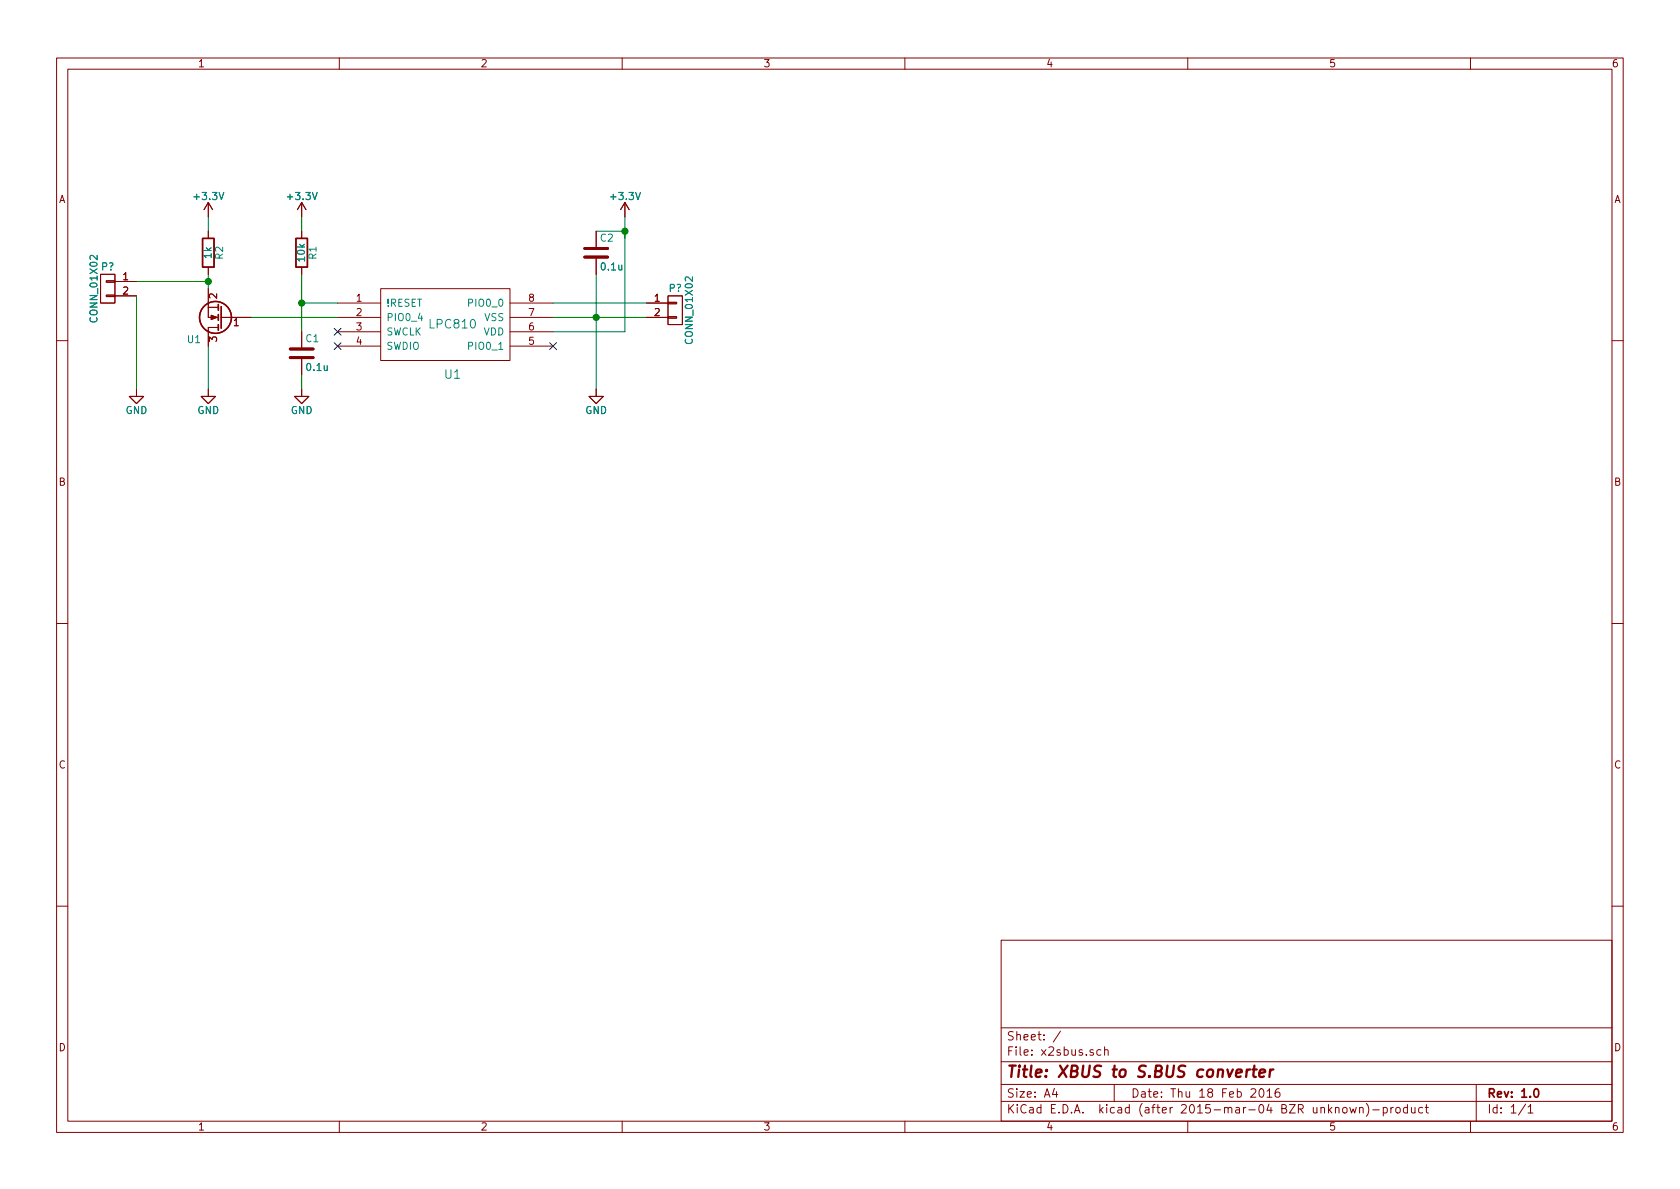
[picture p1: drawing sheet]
<svg xmlns="http://www.w3.org/2000/svg" width="297mm" height="210mm" viewBox="0 0 297 210" stroke-linecap="round" stroke-linejoin="round" font-family="sans-serif">
<g fill="none" stroke="#840000" stroke-width=".18">
<path d="M10 10.3h277v189.9h-277zM12 12.2h273v186.1h-273zM60 10.3v1.9M110 10.3v1.9M160 10.3v1.9M210 10.3v1.9M260 10.3v1.9M36.8 35.8v2.5M36.8 35.8l-.7 1.3M36.8 35.8l.8 1.3M53.3 35.8v2.5M53.3 35.8l-.7 1.3"/>
<path d="M53.3 35.8l.8 1.3M110.5 35.8l-.8 1.3M110.5 35.8v2.5M110.5 35.8l.8 1.3M17.8 48.5h2.5v5.1h-2.5zM18.8 52.2h1.5v.2h-1.5zM18.8 49.7h1.5v.2h-1.5zM20.3 49.8h3.8M20.3 52.3h3.8M36.8 51v5.1h1.8M36.8 54.4h1.8M36.8 40.9v1.3"/>
<path d="M36.8 47.2v1.3M38.6 57.9h-1.8v3.3M39.1 56.1h5.3M53.3 40.9v1.3M53.3 47.2v1.3M53.3 58.7v2.8M59.7 53.6h7.6M59.7 56.1h7.6M59.7 58.7h7.6M67.3 51h22.9v12.7h-22.9zM90.2 53.6h7.6M90.2 56.1h7.6"/>
<path d="M90.2 58.7h7.6M105.4 40.9v2.8M105.4 45.7v2.8M114.3 53.6h3.8M114.3 56.1h3.8M118.1 56h1.5v.3h-1.5zM118.1 53.5h1.5v.2h-1.5zM118.1 52.3h2.5v5.1h-2.5zM10 60.2h2M24.1 68.8v1.3h1.3l-1.3 1.3-1.2-1.3h1.2M36.8 68.8v1.3h1.3l-1.3 1.3-1.2-1.3h1.2M53.3 68.8v1.3h1.3l-1.3 1.3-1.2-1.3h1.2"/>
<path d="M53.3 63.5v2.8M59.7 61.2h7.6M90.2 61.2h7.6M105.4 68.8v1.3h1.3l-1.3 1.3-1.3-1.3h1.3M285 60.2h2M10 110.3h2M285 110.3h2M10 160.2h2M177 166.3h108v32h-108zM285 160.2h2M60 198.3v1.9M110 198.3v1.9"/>
<path d="M160 198.3v1.9M177 194.8h108M177 191.8h108M177 187.8h108M177 181.8h108M186.4 192.5l-.3 1h.9M186.8 193v1M187.5 182.3l-1.3 2M194.6 185.7l-.4-.1-.3 .3 .1 .6 .2 .1 .4-.1M195.3 185.7l.2-.1 .4 .1v.9M195.3 185.1v1.5M197 191.8v3"/>
<path d="M210 198.3v1.9M222.8 192.7l.2-.2a.81 .81 0 0 1 .6 .6 .81 .81 0 0 1-.3 .8l-.2 .1a.79 .79 0 0 1-.3-1.3zM224 193l.5-.5v1.5M224 194h.9M226.2 192.5a.59 .59 0 0 0-.7 .7v.7l.2 .1 .5-.1 .1-.5-.1-.2-.5-.1-.2 .3M237.5 196l.2-.2 .4 .2 .1 .5-.2 .2-.3 .1-.2-.1zM238.7 195.8l.3 1 .2-.7 .3 .7 .3-1M240.4 196l.2-.2 .4 .1v.9M240.4 195.8v1M241.6 195.1a1.71 1.71 0 0 1 0 2.3M242.7 196.3h1.2M244.6 195.9l.4-.1 .3 .3-.1 .6h-.6"/>
<path d="M244.6 195.8v1.5M245.9 195.8v1M246.4 195.8l-.5 .3M246.9 196l.2-.2 .4 .2 .1 .5-.2 .2-.3 .1-.2-.1zM248.8 195.9l-.4-.1-.3 .3 .1 .6 .2 .1 .4-.1M248.8 195.3v1.5M249.6 195.8v.9l.4 .1 .2-.1M250.2 195.8v1M251.5 195.9l-.4-.1-.3 .3 .1 .6 .2 .1 .4-.1M252 195.8h.6M252.2 195.3v1.3l.4 .2M260 198.3v1.9"/>
<path d="M261 191.8v6.5M269.7 195.2l-1.2 2M270.2 195.8l.4-.5v1.5M270.2 196.8h.8"/>
</g>
<path d="M271.3 192.7l.3-.2a.81 .81 0 0 1 .5 .6 .81 .81 0 0 1-.2 .8l-.2 .1a.79 .79 0 0 1-.4-1.3z" fill="none" stroke="#840000" stroke-width=".3"/>
<path d="M221 189.1a.54 .54 0 0 0-.6 .4M221.4 189.1h.8M221.8 188.4l-.2 1.8 .1 .1 .3 .1M222.7 189.8l1-.2-.1-.4-.6-.1-.3 .3v.9l.2 .1 .6-.1M224.6 189.1l-.2 1.3M225.1 189.1a.54 .54 0 0 0-.6 .4" fill="none" stroke="#840000" stroke-width=".41"/>
<g fill="none" stroke="#008400" stroke-width=".18">
<path d="M36.8 38.3v2.6M53.3 38.3v2.6M110.5 38.3v20.4h-12.7M24.1 49.8h12.7M24.1 52.3v16.5M36.8 48.5v2.5M44.4 56.1h15.3M53.3 48.5v10.2M53.3 53.6h6.4M97.8 56.1h16.5M97.8 53.6h16.5M105.4 48.5v20.3"/>
<path d="M105.4 40.9h5.1M36.8 61.2v7.6M53.3 66.3v2.5"/>
</g>
<g fill="#008400" stroke="#008400" stroke-width=".25">
<circle cx="110.5" cy="40.9" r=".51"/>
<circle cx="105.4" cy="56.1" r=".51"/>
<circle cx="53.3" cy="53.6" r=".51"/>
<circle cx="36.8" cy="49.8" r=".51"/>
</g>
<g fill="none" stroke="#840000" stroke-width=".25">
<path d="M35.8 42.2h2v5h-2zM38.6 53.8v1.1M38.6 55.6v1M38.6 57.4v1M39.1 54.2v3.8M52.3 42.2h2.1v5h-2.1z"/>
<circle cx="38.1" cy="56.1" r="2.82"/>
</g>
<path d="M37.3 55.7l1.1 .4-1.1 .4z" fill="#840000" stroke="#840000" stroke-width=".18"/>
<path d="M103.4 45.5h4M103.4 43.9h4M51.3 63.2h4.1M51.3 61.7h4.1" fill="none" stroke="#840000" stroke-width=".51"/>
<path d="M59.1 58.1l1.2 1.2M60.3 58.1l-1.2 1.2M59.1 60.6l1.2 1.2M60.3 60.6l-1.2 1.2M97.2 60.6l1.2 1.2M98.4 60.6l-1.2 1.2" fill="none" stroke="#000084" stroke-width=".18"/>
<text font-size="2.8" fill="#840000" x="178" y="190.5">Title: XBUS to S.BUS converter</text>
<g font-size="2.1" fill="#008484">
<text x="76.1" y="58.1">LPC810</text>
<text x="78.7" y="67">U1</text>
</g>
<g font-size="2.1" fill="#840000">
<text x="178" y="184">Sheet: /</text>
<text x="178" y="186.7">File: x2sbus.sch</text>
<text x="178" y="196.9">KiCad E.D.A. kicad (after 2015-mar-04 BZR unknown)-product</text>
<text x="178" y="194.1">Size: A4</text>
<text x="200" y="194.1">Date: Thu 18 Feb 2016</text>
<text x="263" y="194.1">Rev: 1.0</text>
<text x="263" y="196.9">Id: 1/1</text>
</g>
<g font-size="1.8" fill="#840000">
<text x="35" y="11.9">1</text>
<text x="85" y="11.9">2</text>
<text x="135" y="11.9">3</text>
<text x="185" y="11.9">4</text>
<text x="235" y="11.9">5</text>
<text x="285" y="11.9">6</text>
<text x="10.4" y="35.9">A</text>
<text x="285.4" y="35.9">A</text>
<text x="21.7" y="49.5">1</text>
<text x="21.7" y="52.1">2</text>
<text x="38.4" y="52.8" transform="rotate(-90 38.4 52.8)">2</text>
<text x="63" y="53.3">1</text>
<text x="93.5" y="53.3">8</text>
<text x="115.7" y="53.3">1</text>
<text x="41.3" y="57.7">1</text>
<text x="63" y="55.9">2</text>
<text x="63" y="58.4">3</text>
<text x="93.5" y="58.4">6</text>
<text x="93.5" y="55.9">7</text>
<text x="115.7" y="55.9">2</text>
<text x="38.4" y="60.4" transform="rotate(-90 38.4 60.4)">3</text>
<text x="63" y="61">4</text>
<text x="93.5" y="61">5</text>
<text x="10.4" y="85.9">B</text>
<text x="285.4" y="85.9">B</text>
<text x="10.4" y="135.9">C</text>
<text x="285.4" y="135.9">C</text>
<text x="10.4" y="185.9">D</text>
<text x="285.4" y="185.9">D</text>
<text x="35" y="199.9">1</text>
<text x="85" y="199.9">2</text>
<text x="135" y="199.9">3</text>
<text x="185" y="199.9">4</text>
<text x="235" y="199.9">5</text>
<text x="285" y="199.9">6</text>
</g>
<g font-size="1.8" fill="#008484">
<text x="34.5" y="35.4">+3.3V</text>
<text x="51" y="35.4">+3.3V</text>
<text x="108.2" y="35.4">+3.3V</text>
<text x="17.9" y="47.8">P?</text>
<text x="37.4" y="45.7" transform="rotate(-90 37.4 45.7)">1k</text>
<text x="39.4" y="45.8" transform="rotate(-90 39.4 45.8)">R2</text>
<text x="53.9" y="46.2" transform="rotate(-90 53.9 46.2)">10k</text>
<text x="55.9" y="45.8" transform="rotate(-90 55.9 45.8)">R1</text>
<text x="106.2" y="42.7">C2</text>
<text x="106.4" y="47.8">0.1u</text>
<text x="118.3" y="51.6">P?</text>
<text x="17.2" y="56.7" transform="rotate(-90 17.2 56.7)">CONN_01X02</text>
<text x="68.3" y="54.2">!RESET</text>
<text x="68.3" y="56.8">PIO0_4</text>
<text x="68.3" y="59.3">SWCLK</text>
<text x="83.2" y="54.2">PIO0_0</text>
<text x="85.4" y="59.3">VDD</text>
<text x="85.6" y="56.8">VSS</text>
<text x="33.2" y="60.6">U1</text>
<text x="54.1" y="60.5">C1</text>
<text x="54.3" y="65.6">0.1u</text>
<text x="68.3" y="61.8">SWDIO</text>
<text x="83.2" y="61.8">PIO0_1</text>
<text x="122.5" y="60.5" transform="rotate(-90 122.5 60.5)">CONN_01X02</text>
<text x="22.2" y="73.2">GND</text>
<text x="34.9" y="73.2">GND</text>
<text x="51.4" y="73.2">GND</text>
<text x="103.5" y="73.2">GND</text>
</g>
</svg>
